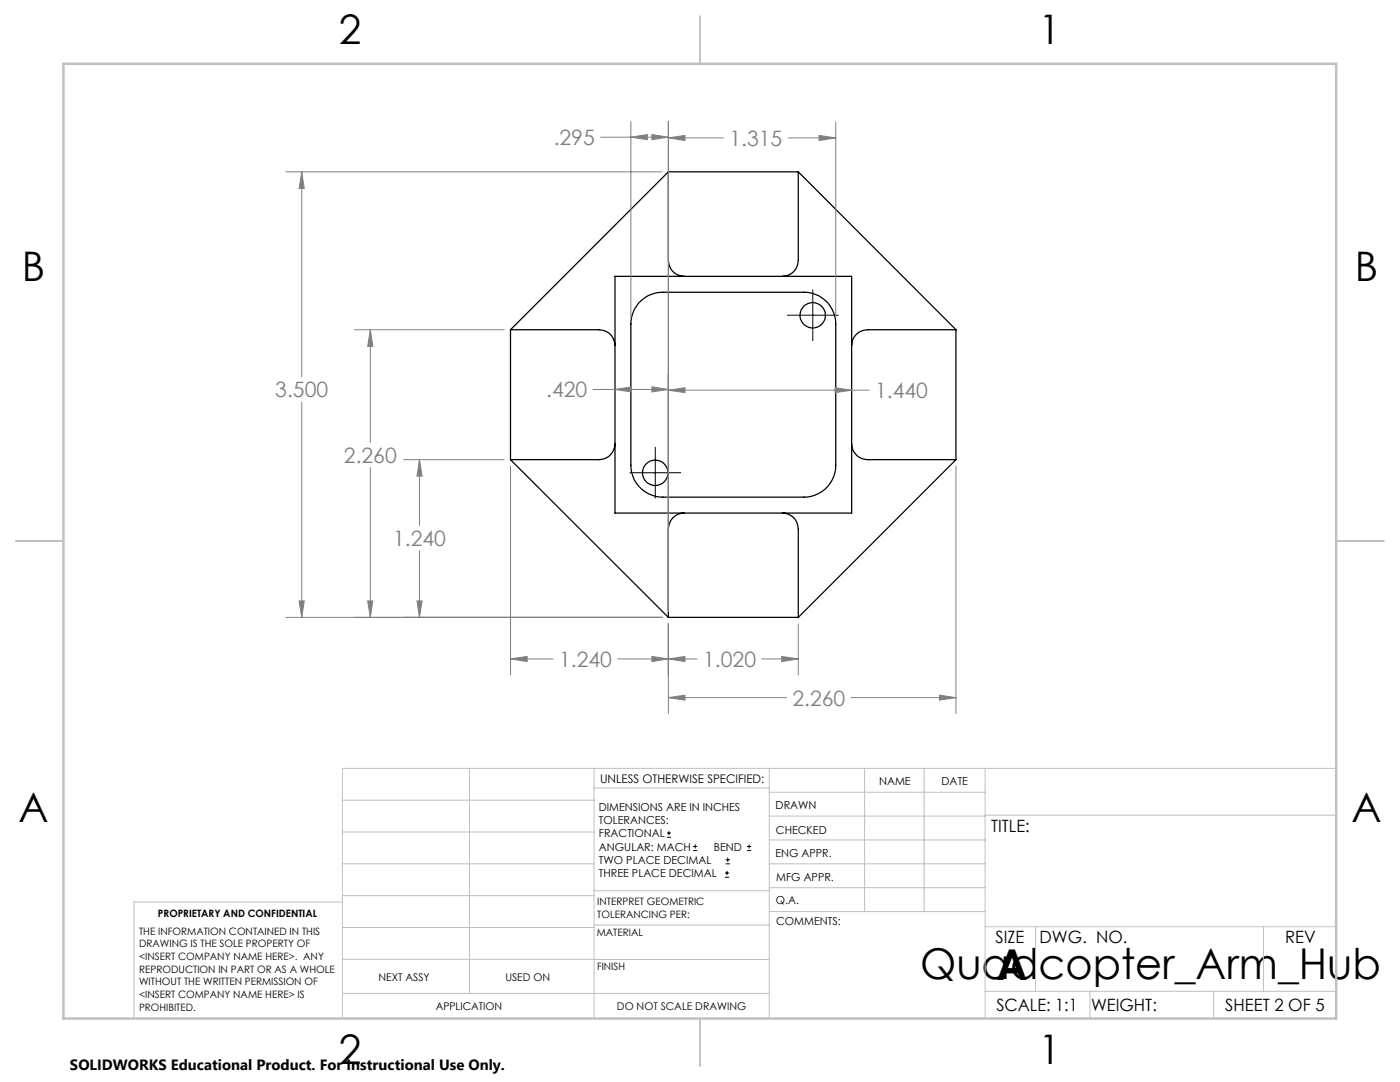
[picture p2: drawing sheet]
<svg xmlns="http://www.w3.org/2000/svg" width="279mm" height="216mm" viewBox="0 0 279 216" stroke-linecap="round" stroke-linejoin="round" font-family="sans-serif">
<g fill="none" stroke="#000" stroke-width=".25">
<path d="M133.4 34.3v17.7a3.2 3.2 0 0 0 3.2 3.1M133.4 34.3l-31.5 31.5M133.4 34.3h25.9M159.3 34.3v17.7a3.2 3.2 0 0 1-3.2 3.1M159.3 34.3l31.5 31.5M122.7 55.1h47.3v47.3h-47.3zM101.9 65.8h17.7a3.2 3.2 0 0 1 3.1 3.2M101.9 65.8v25.9M127.5 60.4a6.2 6.2 0 0 1 4.8-2.1h28.1a6.4 6.4 0 0 1 6.4 6.4v28.2a6.4 6.4 0 0 1-6.4 6.3h-28.1a6.4 6.4 0 0 1-6.4-6.3v-28.2a6.6 6.6 0 0 1 1.6-4.3zM190.8 65.8h-17.7a3.2 3.2 0 0 0-3.1 3.2M190.8 65.8v25.9M101.9 91.7l31.5 31.5"/>
<path d="M122.7 88.5a3.2 3.2 0 0 1-3.1 3.2h-17.7M170 88.5a3.2 3.2 0 0 0 3.1 3.2h17.7M190.8 91.7l-31.5 31.5M136.6 102.4a3.2 3.2 0 0 0-3.2 3.2v17.6M156.1 102.4a3.2 3.2 0 0 1 3.2 3.2v17.6M133.4 123.2h25.9"/>
<circle cx="162.2" cy="62.9" r="2.54"/>
<circle cx="130.8" cy="94.3" r="2.54"/>
</g>
<g fill="none" stroke="#000" stroke-width=".2">
<path d="M162.2 57.8v10.2M157.1 62.9h10.2M125.7 94.3h10.2M130.8 89.3v10.1M133.1 167.1h.8M133.1 166.2h.8M133.5 165.8v.9M138.3 169.7h.8M138.3 168.9h.8M138.7 168.5v.8M144.7 175h.8M144.7 174.2h.8"/>
<path d="M144.8 172.4h.9M144.8 171.6h.9M145.1 173.8v.8M145.2 171.1v.9M149.1 169.7h.8M149.1 168.9h.8M149.5 168.5v.8"/>
</g>
<g fill="none" stroke="#808080" stroke-width=".2">
<path d="M57 34.3h75.1M60.2 34.3v40.9M60.2 34.3l.5 3.3h-1zM119.9 27.4h13.5M125.9 24.2v39.2M125.9 27.4l3.3-.6v1.1zM130.1 26.8l3.3 .6-3.3 .5zM133.4 24.2v97.7M133.4 27.5h11M133.4 27.5l3.3-.5v1zM157.3 27.5h9.5M163.5 27l3.3 .5-3.3 .5z"/>
<path d="M166.8 24.3v39.1M70.7 65.8h29.9M73.9 65.8v22.4M73.9 65.8l.5 3.3h-1zM118.4 77.7h15M122.7 77.7l3.3-.5v1zM130.1 77.2l3.3 .5-3.3 .5zM133.4 77.9h40.1M133.4 77.9l3.3-.5v1zM166.7 77.4l3.3 .5-3.3 .5zM60.2 80.2v43M73.9 93.3v29.9"/>
<path d="M80.5 91.7h20.1M83.7 91.7l.5 3.3h-1zM83.7 91.7v13.1M101.9 93v41.7M190.8 93v49.4M59.7 119.9h1l-.5 3.3zM73.4 119.9h1l-.5 3.3zM83.2 119.9h1l-.5 3.3zM83.7 109.9v13.3M57 123.2h75.1M101.9 131.5l3.3-.5v1zM101.9 131.5h8.5"/>
<path d="M123.3 131.5h15.8M130.1 131l3.3 .5-3.3 .5zM133.4 124.5v17.9M133.4 139.2h23.6M133.4 131.5l3.3-.5v1zM133.4 139.2l3.3-.5v1zM152 131.5h7.3M156 131l3.3 .5-3.3 .5zM159.3 124.5v10.2M169.9 139.2h20.9M187.5 138.7l3.3 .5-3.3 .5z"/>
</g>
<g fill="none" stroke="#c0c0c0" stroke-width=".2">
<path d="M68.3 159.7h50.3M93.7 153.3v44.9M118.6 153.3v49.9M118.6 157.2h34.9M153.5 153.3v49.9M153.5 158.1h43.1M172.5 153.3v28.6M184.4 153.3v28.6M196.6 153.3v49.9M266.7 153.3h-198.4v49.9M68.3 178.7h50.3M68.3 172.4h50.3"/>
<path d="M68.3 166h50.3M68.3 180h-41.6v23.2M118.6 177.7h35M153.5 167.6h43.1M153.5 162.8h43.1M153.5 172.4h43.1M153.5 177.1h43.1M196.6 162.7h70.1M68.3 198.2h85.2M68.3 191.4l85.2 .1M68.3 185.1h50.3M118.6 184.6h35"/>
<path d="M153.6 181.9h43M196.6 197.8h70.1M196.6 184.9h70.1M206.7 184.9v12.9M217.5 197.8v5.4M242.2 197.8v5.4M252.2 184.9v12.9"/>
</g>
<path d="M139.7 3.2v9.5M3.1 107.9h9.6M266.7 107.9h9.5M139.7 203.2v9.6" fill="none" stroke="#c0c0c0" stroke-width=".25"/>
<path d="M12.7 12.7h254v190.5h-254z" fill="none" stroke="#c0c0c0" stroke-width=".5"/>
<path d="M83.2 119.9h1l-.5 3.3zM83.7 91.7l.5 3.3h-1zM73.4 119.9h1l-.5 3.3zM73.9 65.8l.5 3.3h-1zM59.7 119.9h1l-.5 3.3zM60.2 34.3l.5 3.3h-1zM130.1 131l3.3 .5-3.3 .5zM101.9 131.5l3.3-.5v1zM133.4 131.5l3.3-.5v1zM156 131l3.3 .5-3.3 .5zM133.4 139.2l3.3-.5v1zM187.5 138.7l3.3 .5-3.3 .5zM130.1 26.8l3.3 .6-3.3 .5zM125.9 27.4l3.3-.6v1.1zM133.4 27.5l3.3-.5v1zM163.5 27l3.3 .5-3.3 .5zM130.1 77.2l3.3 .5-3.3 .5zM122.7 77.7l3.3-.5v1zM133.4 77.9l3.3-.5v1zM166.7 77.4l3.3 .5-3.3 .5z" fill="#808080"/>
<g font-size="8.5">
<text x="183.6" y="195.4">Quadcopter_Arm_Hub</text>
<text x="198.9" y="195.5">A</text>
</g>
<g font-size="8.1">
<text x="67.6" y="8.9">2</text>
<text x="207.3" y="8.9">1</text>
<text x="4.4" y="56.2">B</text>
<text x="270.4" y="56.2">B</text>
<text x="3.7" y="164.1">A</text>
<text x="269.7" y="164.1">A</text>
<text x="67.6" y="212.4">2</text>
<text x="207.3" y="212.4">1</text>
</g>
<g font-size="4.2" fill="#808080">
<text x="110.5" y="29">.295</text>
<text x="145.6" y="29.1">1.315</text>
<text x="54.9" y="79.3">3.500</text>
<text x="109" y="79.3">.420</text>
<text x="174.6" y="79.4">1.440</text>
<text x="68.6" y="92.3">2.260</text>
<text x="78.5" y="109">1.240</text>
<text x="111.6" y="133.1">1.240</text>
<text x="140.3" y="133.1">1.020</text>
<text x="158.2" y="140.8">2.260</text>
</g>
<g font-size="3.4">
<text x="197.8" y="166">TITLE:</text>
<text x="198.7" y="188.1">SIZE</text>
<text x="207.5" y="188.1">DWG. NO.</text>
<text x="256.5" y="188.2">REV</text>
<text x="198.8" y="201.7">SCALE: 1:1</text>
<text x="217.7" y="201.8">WEIGHT:</text>
<text x="244.5" y="201.7">SHEET 2 OF 5</text>
</g>
<text font-size="3" x="14" y="213.5">SOLIDWORKS Educational Product. For Instructional Use Only.</text>
<text font-size="2.4" x="119.8" y="156.2">UNLESS OTHERWISE SPECIFIED:</text>
<g font-size="2.2">
<text x="119.5" y="161.8">DIMENSIONS ARE IN INCHES</text>
<text x="154.8" y="161.4">DRAWN</text>
<text x="175.4" y="156.6">NAME</text>
<text x="187.9" y="156.7">DATE</text>
<text x="119.5" y="164.4">TOLERANCES:</text>
<text x="119.5" y="167.1">FRACTIONAL</text>
<text x="154.9" y="166.3">CHECKED</text>
<text x="119.5" y="169.7">ANGULAR: MACH</text>
<text x="119.5" y="172.4">TWO PLACE DECIMAL</text>
<text x="142.5" y="169.7">BEND</text>
<text x="154.8" y="171">ENG APPR.</text>
<text x="119.5" y="175">THREE PLACE DECIMAL</text>
<text x="154.9" y="175.7">MFG APPR.</text>
<text x="154.9" y="180.4">Q.A.</text>
<text x="154.9" y="184.6">COMMENTS:</text>
</g>
<g font-size="2.1">
<text x="75.5" y="195.7">NEXT ASSY</text>
<text x="100.9" y="195.7">USED ON</text>
<text x="86.9" y="201.5">APPLICATION</text>
<text x="123.1" y="201.6">DO NOT SCALE DRAWING</text>
</g>
<g font-size="2">
<text x="31.5" y="182.9">PROPRIETARY AND CONFIDENTIAL</text>
<text x="119.2" y="180.6">INTERPRET GEOMETRIC</text>
<text x="119.2" y="183.1">TOLERANCING PER:</text>
<text x="27.8" y="186.5">THE INFORMATION CONTAINED IN THIS</text>
<text x="27.8" y="189">DRAWING IS THE SOLE PROPERTY OF</text>
<text x="27.8" y="191.6">&lt;INSERT COMPANY NAME HERE&gt;. ANY</text>
<text x="119.1" y="186.7">MATERIAL</text>
<text x="27.8" y="194.1">REPRODUCTION IN PART OR AS A WHOLE</text>
<text x="27.8" y="196.6">WITHOUT THE WRITTEN PERMISSION OF</text>
<text x="119.1" y="193.5">FINISH</text>
<text x="27.8" y="199.1">&lt;INSERT COMPANY NAME HERE&gt; IS</text>
<text x="27.8" y="201.7">PROHIBITED.</text>
</g>
</svg>
